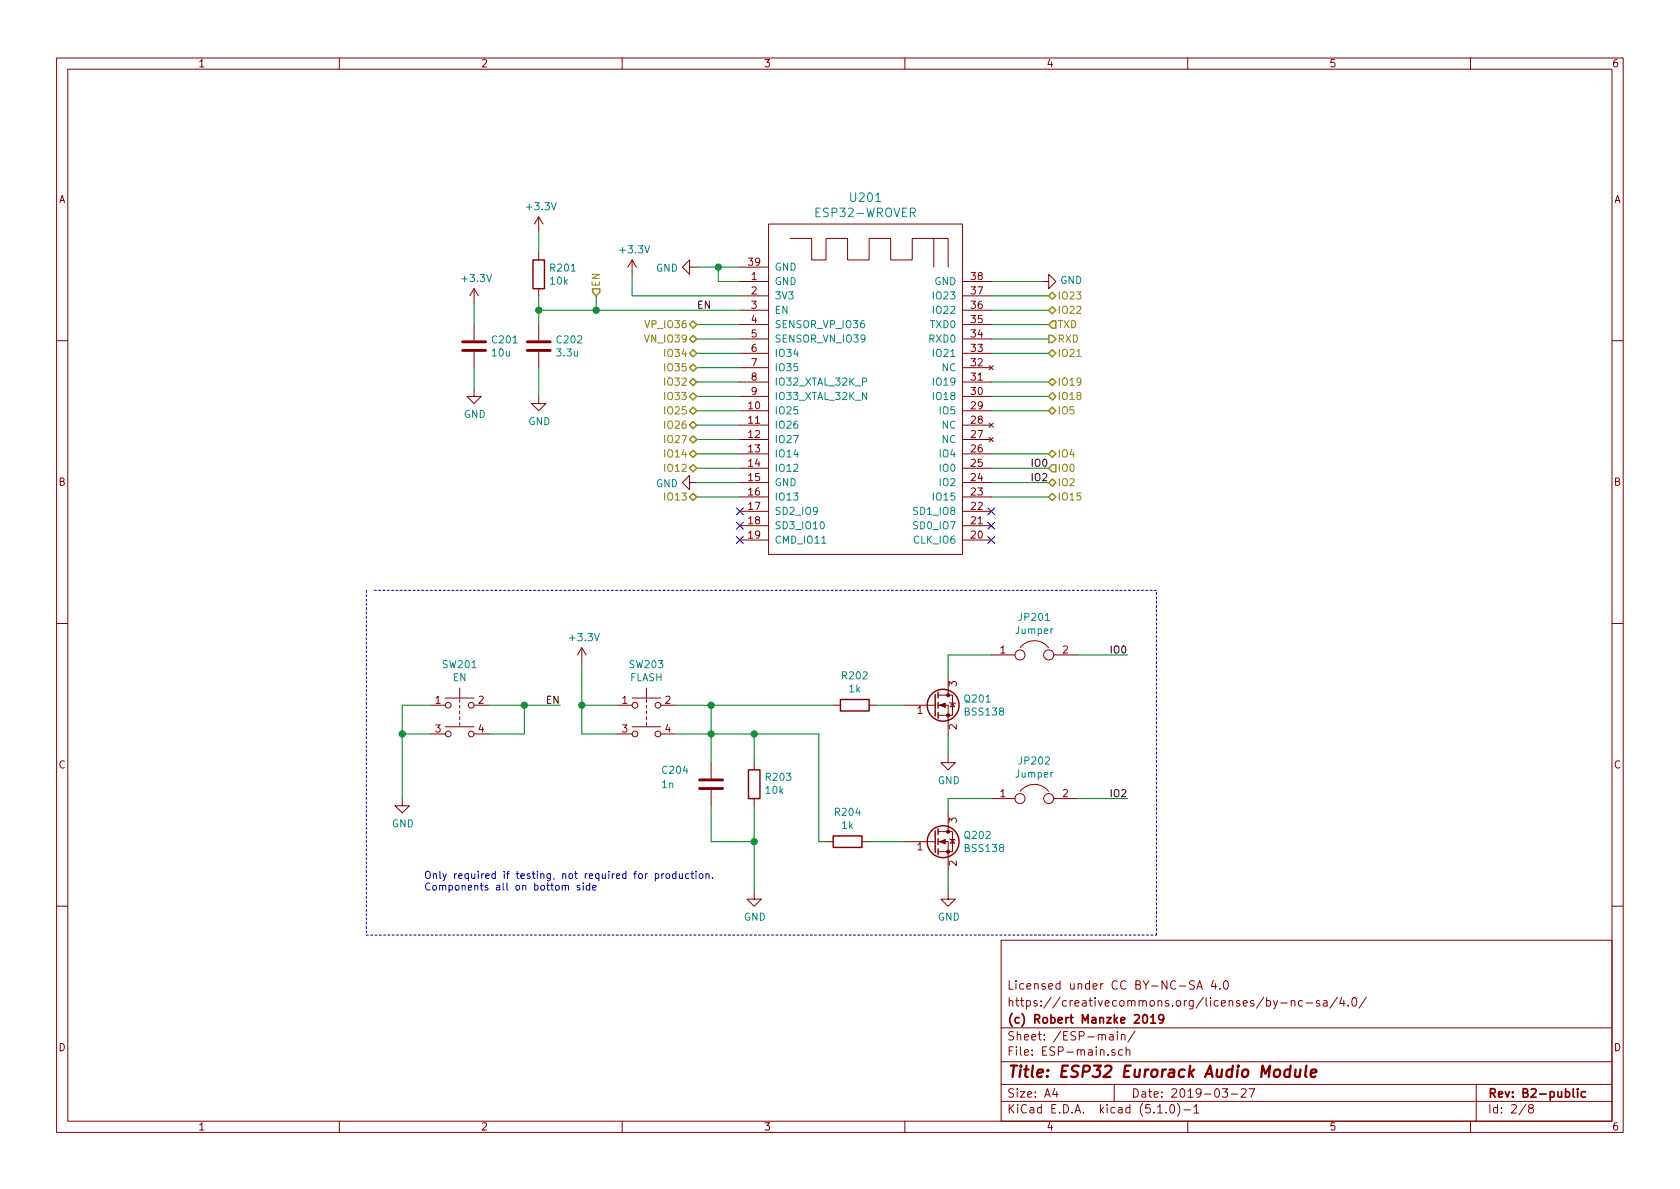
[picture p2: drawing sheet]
EESchema Schematic File Version 4
EELAYER 29 0
EELAYER END
$Descr A4 11693 8268
encoding utf-8
Sheet 2 8
Title "ESP32 Eurorack Audio Module"
Date "2019-03-27"
Rev "B2-public"
Comp "(c) Robert Manzke 2019"
Comment1 "https://creativecommons.org/licenses/by-nc-sa/4.0/"
Comment2 "Licensed under CC BY-NC-SA 4.0"
Comment3 ""
Comment4 ""
$EndDescr
$Comp
L power:GND #PWR0202
U 1 1
P 4850 1850
F 0 "#PWR0202" H 4850 1600 50  0001 C CNN
F 1 "GND" V 4855 1722 50  0000 R CNN
F 2 "" H 4850 1850 50  0001 C CNN
F 3 "" H 4850 1850 50  0001 C CNN
	1    4850 1850
	0    1    1    0   
$EndComp
Wire Wire Line
	5150 1950 5000 1950
Wire Wire Line
	5000 1950 5000 1850
Wire Wire Line
	5000 1850 4850 1850
Wire Wire Line
	5150 1850 5000 1850
Connection ~ 5000 1850
$Comp
L power:GND #PWR0204
U 1 1
P 7250 1950
F 0 "#PWR0204" H 7250 1700 50  0001 C CNN
F 1 "GND" V 7255 1822 50  0000 R CNN
F 2 "" H 7250 1950 50  0001 C CNN
F 3 "" H 7250 1950 50  0001 C CNN
	1    7250 1950
	0    -1   -1   0   
$EndComp
Wire Wire Line
	7250 1950 6900 1950
$Comp
L power:+3.3V #PWR0203
U 1 1
P 4400 1900
F 0 "#PWR0203" H 4400 1750 50  0001 C CNN
F 1 "+3.3V" H 4415 2073 50  0000 C CNN
F 2 "" H 4400 1900 50  0001 C CNN
F 3 "" H 4400 1900 50  0001 C CNN
	1    4400 1900
	1    0    0    -1  
$EndComp
Wire Wire Line
	5150 2050 4400 2050
Wire Wire Line
	4400 2050 4400 1900
$Comp
L power:GND #PWR0209
U 1 1
P 4850 3350
F 0 "#PWR0209" H 4850 3100 50  0001 C CNN
F 1 "GND" V 4855 3222 50  0000 R CNN
F 2 "" H 4850 3350 50  0001 C CNN
F 3 "" H 4850 3350 50  0001 C CNN
	1    4850 3350
	0    1    1    0   
$EndComp
Wire Wire Line
	5150 3350 4850 3350
$Comp
L Device:R R201
U 1 1
P 3750 1900
F 0 "R201" H 3820 1946 50  0000 L CNN
F 1 "10k" H 3820 1855 50  0000 L CNN
F 2 "Resistor_SMD:R_0603_1608Metric" V 3680 1900 50  0001 C CNN
F 3 "~" H 3750 1900 50  0001 C CNN
	1    3750 1900
	1    0    0    -1  
$EndComp
$Comp
L power:+3.3V #PWR0201
U 1 1
P 3750 1600
F 0 "#PWR0201" H 3750 1450 50  0001 C CNN
F 1 "+3.3V" H 3765 1773 50  0000 C CNN
F 2 "" H 3750 1600 50  0001 C CNN
F 3 "" H 3750 1600 50  0001 C CNN
	1    3750 1600
	1    0    0    -1  
$EndComp
Wire Wire Line
	3750 1600 3750 1750
$Comp
L Device:C C202
U 1 1
P 3750 2400
F 0 "C202" H 3865 2446 50  0000 L CNN
F 1 "3.3u" H 3865 2355 50  0000 L CNN
F 2 "Capacitor_SMD:C_0603_1608Metric" H 3788 2250 50  0001 C CNN
F 3 "~" H 3750 2400 50  0001 C CNN
	1    3750 2400
	1    0    0    -1  
$EndComp
Wire Wire Line
	5150 2150 4150 2150
Wire Wire Line
	3750 2150 3750 2050
Wire Wire Line
	3750 2150 3750 2250
Connection ~ 3750 2150
$Comp
L power:GND #PWR0208
U 1 1
P 3750 2750
F 0 "#PWR0208" H 3750 2500 50  0001 C CNN
F 1 "GND" H 3755 2577 50  0000 C CNN
F 2 "" H 3750 2750 50  0001 C CNN
F 3 "" H 3750 2750 50  0001 C CNN
	1    3750 2750
	1    0    0    -1  
$EndComp
Wire Wire Line
	3750 2550 3750 2750
$Comp
L power:+3.3V #PWR0205
U 1 1
P 3300 2100
F 0 "#PWR0205" H 3300 1950 50  0001 C CNN
F 1 "+3.3V" H 3315 2273 50  0000 C CNN
F 2 "" H 3300 2100 50  0001 C CNN
F 3 "" H 3300 2100 50  0001 C CNN
	1    3300 2100
	1    0    0    -1  
$EndComp
$Comp
L power:GND #PWR0207
U 1 1
P 3300 2700
F 0 "#PWR0207" H 3300 2450 50  0001 C CNN
F 1 "GND" H 3305 2527 50  0000 C CNN
F 2 "" H 3300 2700 50  0001 C CNN
F 3 "" H 3300 2700 50  0001 C CNN
	1    3300 2700
	1    0    0    -1  
$EndComp
$Comp
L Device:C C201
U 1 1
P 3300 2400
F 0 "C201" H 3415 2446 50  0000 L CNN
F 1 "10u" H 3415 2355 50  0000 L CNN
F 2 "Capacitor_SMD:C_0805_2012Metric" H 3338 2250 50  0001 C CNN
F 3 "~" H 3300 2400 50  0001 C CNN
	1    3300 2400
	1    0    0    -1  
$EndComp
Wire Wire Line
	6900 3250 7300 3250
Wire Wire Line
	6900 3350 7300 3350
Text Label 7300 3250 2    50   ~ 0
IO0
$Comp
L Switch:SW_Push_Dual SW201
U 1 1
P 3200 4900
F 0 "SW201" H 3200 5185 50  0000 C CNN
F 1 "EN" H 3200 5094 50  0000 C CNN
F 2 "Button_Switch_SMD:SW_SPST_PTS810" H 3200 5100 50  0001 C CNN
F 3 "" H 3200 5100 50  0001 C CNN
	1    3200 4900
	1    0    0    -1  
$EndComp
$Comp
L power:GND #PWR0206
U 1 1
P 2800 5550
F 0 "#PWR0206" H 2800 5300 50  0001 C CNN
F 1 "GND" H 2805 5377 50  0000 C CNN
F 2 "" H 2800 5550 50  0001 C CNN
F 3 "" H 2800 5550 50  0001 C CNN
	1    2800 5550
	1    0    0    -1  
$EndComp
Wire Wire Line
	3000 4900 2800 4900
Wire Wire Line
	2800 4900 2800 5100
Wire Wire Line
	3000 5100 2800 5100
Connection ~ 2800 5100
Wire Wire Line
	3400 4900 3650 4900
Wire Wire Line
	3650 4900 3650 5100
Wire Wire Line
	3400 5100 3650 5100
Wire Wire Line
	3650 4900 3900 4900
Connection ~ 3650 4900
Text Label 4850 2150 0    50   ~ 0
EN
Text Label 3900 4900 2    50   ~ 0
EN
Wire Wire Line
	6900 2050 7300 2050
Wire Wire Line
	6900 2150 7300 2150
Wire Wire Line
	6900 2250 7300 2250
Wire Wire Line
	6900 2350 7300 2350
Wire Wire Line
	6900 2450 7300 2450
Wire Wire Line
	6900 2650 7300 2650
Wire Wire Line
	6900 2750 7300 2750
Wire Wire Line
	6900 2850 7300 2850
Wire Wire Line
	6900 3450 7300 3450
Wire Wire Line
	5150 2250 4850 2250
Wire Wire Line
	5150 2350 4850 2350
Wire Wire Line
	5150 2450 4850 2450
Wire Wire Line
	5150 2550 4850 2550
Wire Wire Line
	5150 2650 4850 2650
Wire Wire Line
	5150 2750 4850 2750
Wire Wire Line
	5150 2850 4850 2850
Wire Wire Line
	5150 2950 4850 2950
Wire Wire Line
	5150 3050 4850 3050
Wire Wire Line
	5150 3150 4850 3150
Wire Wire Line
	5150 3250 4850 3250
Wire Wire Line
	5150 3450 4850 3450
Wire Wire Line
	6900 3150 7300 3150
Text HLabel 7300 2250 2    50   Input ~ 0
TXD
Text HLabel 7300 2350 2    50   Output ~ 0
RXD
Text HLabel 7300 3250 2    50   Input ~ 0
IO0
Text HLabel 4150 2050 1    50   Input ~ 0
EN
Wire Wire Line
	4150 2050 4150 2150
Connection ~ 4150 2150
Wire Wire Line
	4150 2150 3750 2150
Text HLabel 7300 2450 2    50   BiDi ~ 0
IO21
Text HLabel 7300 2650 2    50   BiDi ~ 0
IO19
Text HLabel 7300 2750 2    50   BiDi ~ 0
IO18
Text HLabel 7300 2850 2    50   BiDi ~ 0
IO5
Text HLabel 7300 3350 2    50   BiDi ~ 0
IO2
Text HLabel 7300 3450 2    50   BiDi ~ 0
IO15
Text HLabel 4850 2250 0    50   BiDi ~ 0
VP_IO36
Text HLabel 4850 2350 0    50   BiDi ~ 0
VN_IO39
Text HLabel 4850 2450 0    50   BiDi ~ 0
IO34
Text HLabel 4850 2550 0    50   BiDi ~ 0
IO35
Text HLabel 4850 2650 0    50   BiDi ~ 0
IO32
Text HLabel 4850 2750 0    50   BiDi ~ 0
IO33
Text HLabel 4850 2850 0    50   BiDi ~ 0
IO25
Text HLabel 4850 2950 0    50   BiDi ~ 0
IO26
Text HLabel 4850 3050 0    50   BiDi ~ 0
IO27
Text HLabel 4850 3150 0    50   BiDi ~ 0
IO14
Text HLabel 4850 3250 0    50   BiDi ~ 0
IO12
Text HLabel 4850 3450 0    50   BiDi ~ 0
IO13
Text HLabel 7300 2050 2    50   BiDi ~ 0
IO23
Text HLabel 7300 2150 2    50   BiDi ~ 0
IO22
$Comp
L Switch:SW_Push_Dual SW203
U 1 1
P 4500 4900
F 0 "SW203" H 4500 5185 50  0000 C CNN
F 1 "FLASH" H 4500 5094 50  0000 C CNN
F 2 "Button_Switch_SMD:SW_SPST_PTS810" H 4500 5100 50  0001 C CNN
F 3 "" H 4500 5100 50  0001 C CNN
	1    4500 4900
	1    0    0    -1  
$EndComp
Wire Wire Line
	3300 2550 3300 2700
Wire Wire Line
	3300 2100 3300 2250
Text HLabel 7300 3150 2    50   BiDi ~ 0
IO4
NoConn ~ 6900 3550
NoConn ~ 6900 3650
NoConn ~ 6900 3750
NoConn ~ 5150 3550
NoConn ~ 5150 3650
NoConn ~ 5150 3750
Text Label 7300 3350 2    50   ~ 0
IO2
$Comp
L Transistor_FET:BSS138 Q201
U 1 1
P 6500 4900
F 0 "Q201" H 6705 4946 50  0000 L CNN
F 1 "BSS138" H 6705 4855 50  0000 L CNN
F 2 "Package_TO_SOT_SMD:SOT-23" H 6700 4825 50  0001 L CIN
F 3 "https://www.fairchildsemi.com/datasheets/BS/BSS138.pdf" H 6500 4900 50  0001 L CNN
	1    6500 4900
	1    0    0    -1  
$EndComp
$Comp
L Transistor_FET:BSS138 Q202
U 1 1
P 6500 5850
F 0 "Q202" H 6705 5896 50  0000 L CNN
F 1 "BSS138" H 6705 5805 50  0000 L CNN
F 2 "Package_TO_SOT_SMD:SOT-23" H 6700 5775 50  0001 L CIN
F 3 "https://www.fairchildsemi.com/datasheets/BS/BSS138.pdf" H 6500 5850 50  0001 L CNN
	1    6500 5850
	1    0    0    -1  
$EndComp
$Comp
L power:GND #PWR0211
U 1 1
P 6600 5250
F 0 "#PWR0211" H 6600 5000 50  0001 C CNN
F 1 "GND" H 6605 5077 50  0000 C CNN
F 2 "" H 6600 5250 50  0001 C CNN
F 3 "" H 6600 5250 50  0001 C CNN
	1    6600 5250
	1    0    0    -1  
$EndComp
Wire Wire Line
	6600 5100 6600 5250
$Comp
L power:GND #PWR0213
U 1 1
P 6600 6200
F 0 "#PWR0213" H 6600 5950 50  0001 C CNN
F 1 "GND" H 6605 6027 50  0000 C CNN
F 2 "" H 6600 6200 50  0001 C CNN
F 3 "" H 6600 6200 50  0001 C CNN
	1    6600 6200
	1    0    0    -1  
$EndComp
Wire Wire Line
	6600 6050 6600 6200
$Comp
L Device:Jumper JP201
U 1 1
P 7200 4550
F 0 "JP201" H 7200 4814 50  0000 C CNN
F 1 "Jumper" H 7200 4723 50  0000 C CNN
F 2 "Jumper:SolderJumper-2_P1.3mm_Open_TrianglePad1.0x1.5mm" H 7200 4550 50  0001 C CNN
F 3 "~" H 7200 4550 50  0001 C CNN
	1    7200 4550
	1    0    0    -1  
$EndComp
Wire Wire Line
	6900 4550 6600 4550
Wire Wire Line
	6600 4550 6600 4700
$Comp
L Device:Jumper JP202
U 1 1
P 7200 5550
F 0 "JP202" H 7200 5814 50  0000 C CNN
F 1 "Jumper" H 7200 5723 50  0000 C CNN
F 2 "Jumper:SolderJumper-2_P1.3mm_Open_TrianglePad1.0x1.5mm" H 7200 5550 50  0001 C CNN
F 3 "~" H 7200 5550 50  0001 C CNN
	1    7200 5550
	1    0    0    -1  
$EndComp
Wire Wire Line
	6900 5550 6600 5550
Wire Wire Line
	6600 5550 6600 5650
Wire Wire Line
	7500 4550 7850 4550
Wire Wire Line
	7500 5550 7850 5550
Text Label 7850 4550 2    50   ~ 0
IO0
Text Label 7850 5550 2    50   ~ 0
IO2
$Comp
L Device:R R202
U 1 1
P 5950 4900
F 0 "R202" V 5743 4900 50  0000 C CNN
F 1 "1k" V 5834 4900 50  0000 C CNN
F 2 "Resistor_SMD:R_0603_1608Metric" V 5880 4900 50  0001 C CNN
F 3 "~" H 5950 4900 50  0001 C CNN
	1    5950 4900
	0    1    1    0   
$EndComp
Wire Wire Line
	6300 4900 6100 4900
$Comp
L Device:R R204
U 1 1
P 5900 5850
F 0 "R204" V 5693 5850 50  0000 C CNN
F 1 "1k" V 5784 5850 50  0000 C CNN
F 2 "Resistor_SMD:R_0603_1608Metric" V 5830 5850 50  0001 C CNN
F 3 "~" H 5900 5850 50  0001 C CNN
	1    5900 5850
	0    1    1    0   
$EndComp
Wire Wire Line
	6300 5850 6050 5850
$Comp
L Device:R R203
U 1 1
P 5250 5450
F 0 "R203" H 5180 5404 50  0000 R CNN
F 1 "10k" H 5180 5495 50  0000 R CNN
F 2 "Resistor_SMD:R_0603_1608Metric" V 5180 5450 50  0001 C CNN
F 3 "~" H 5250 5450 50  0001 C CNN
	1    5250 5450
	-1   0    0    1   
$EndComp
$Comp
L power:GND #PWR0212
U 1 1
P 5250 6200
F 0 "#PWR0212" H 5250 5950 50  0001 C CNN
F 1 "GND" H 5255 6027 50  0000 C CNN
F 2 "" H 5250 6200 50  0001 C CNN
F 3 "" H 5250 6200 50  0001 C CNN
	1    5250 6200
	1    0    0    -1  
$EndComp
Wire Wire Line
	5250 5600 5250 5850
$Comp
L Device:C C204
U 1 1
P 4950 5450
F 0 "C204" H 4600 5550 50  0000 L CNN
F 1 "1n" H 4600 5450 50  0000 L CNN
F 2 "Capacitor_SMD:C_0603_1608Metric" H 4988 5300 50  0001 C CNN
F 3 "~" H 4950 5450 50  0001 C CNN
	1    4950 5450
	1    0    0    -1  
$EndComp
Wire Wire Line
	4700 4900 4950 4900
Wire Wire Line
	4700 5100 4950 5100
Wire Wire Line
	5700 5100 5700 5850
Wire Wire Line
	5700 5850 5750 5850
Wire Wire Line
	5250 5300 5250 5100
Connection ~ 5250 5100
Wire Wire Line
	5250 5100 5700 5100
Wire Wire Line
	4950 5300 4950 5100
Connection ~ 4950 5100
Wire Wire Line
	4950 5100 5250 5100
Wire Wire Line
	4950 5600 4950 5850
Wire Wire Line
	4950 5850 5250 5850
Connection ~ 5250 5850
Wire Wire Line
	5250 5850 5250 6200
Wire Wire Line
	4950 5100 4950 4900
Connection ~ 4950 4900
Wire Wire Line
	4950 4900 5800 4900
$Comp
L power:+3.3V #PWR0210
U 1 1
P 4050 4600
F 0 "#PWR0210" H 4050 4450 50  0001 C CNN
F 1 "+3.3V" H 4065 4773 50  0000 C CNN
F 2 "" H 4050 4600 50  0001 C CNN
F 3 "" H 4050 4600 50  0001 C CNN
	1    4050 4600
	1    0    0    -1  
$EndComp
Wire Wire Line
	4300 5100 4050 5100
Wire Wire Line
	4050 5100 4050 4900
Wire Wire Line
	4300 4900 4050 4900
Connection ~ 4050 4900
Wire Wire Line
	4050 4900 4050 4600
$Comp
L esp32:ESP32-WROVER U201
U 1 1
P 6050 2750
F 0 "U201" H 6025 4137 60  0000 C CNN
F 1 "ESP32-WROVER" H 6025 4031 60  0000 C CNN
F 2 "esp32:ESP32-WROVER" H 6500 2450 60  0001 C CNN
F 3 "" H 6500 2450 60  0001 C CNN
	1    6050 2750
	1    0    0    -1  
$EndComp
Wire Wire Line
	2800 5100 2800 5550
Text Notes 2950 6200 0    50   ~ 0
Only required if testing, not required for production.\nComponents all on bottom side
Wire Notes Line
	2550 4100 2550 6500
Wire Notes Line
	2550 6500 8050 6500
Wire Notes Line
	8050 6500 8050 4100
Wire Notes Line
	8050 4100 2600 4100
$EndSCHEMATC
